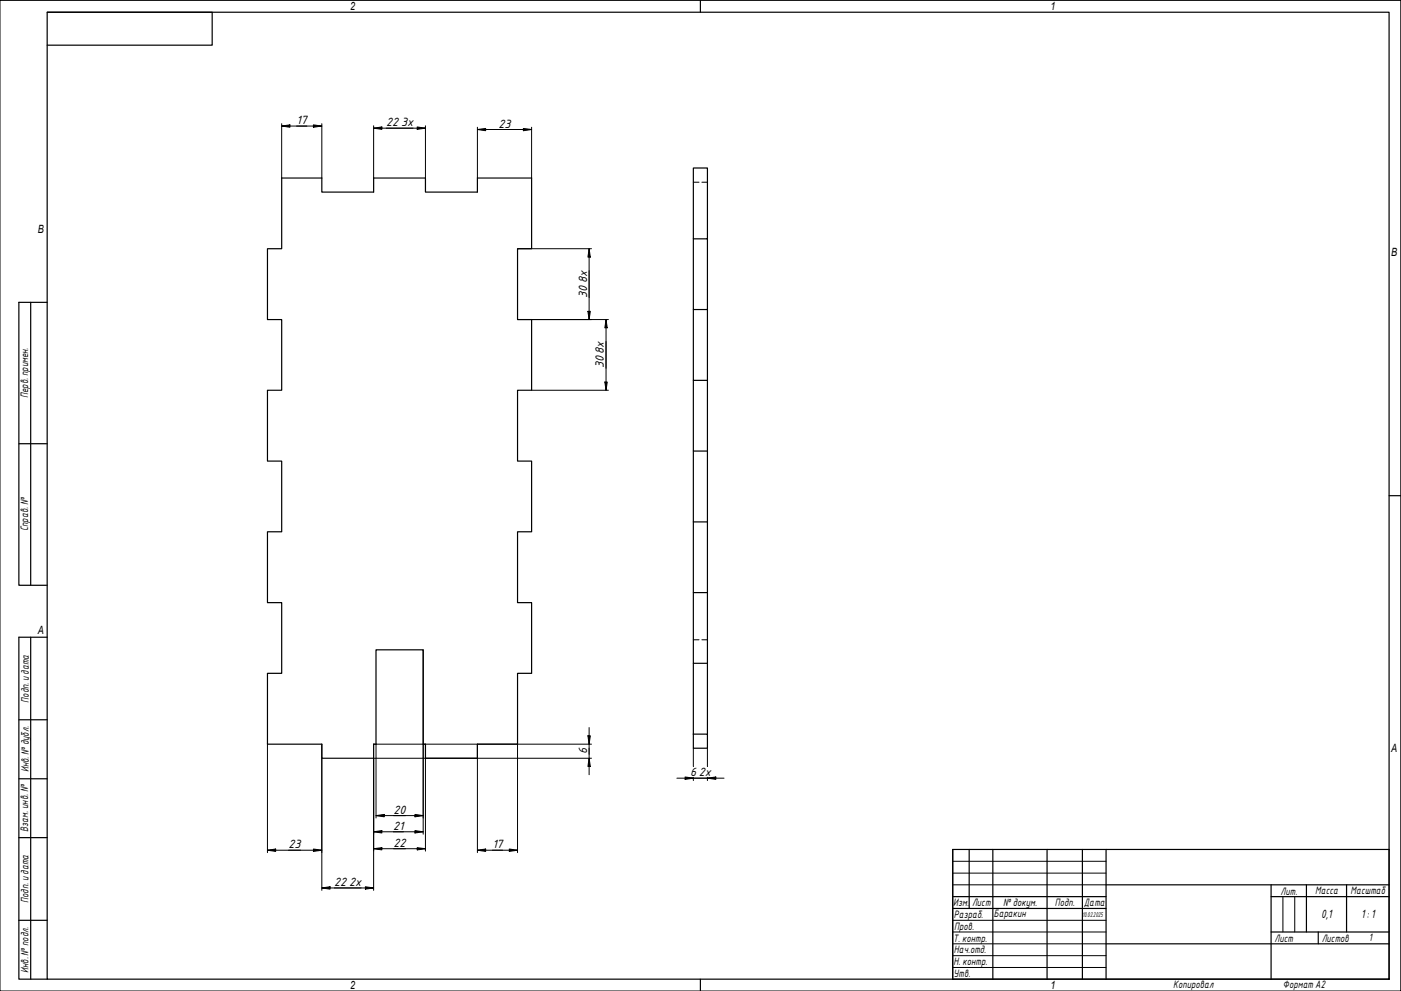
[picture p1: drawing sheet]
<svg xmlns="http://www.w3.org/2000/svg" width="594mm" height="420mm" viewBox="0 0 594 420" stroke-linecap="round" stroke-linejoin="round" font-family="sans-serif">
<path d="M119.4 75.5h17.1v5.9h21.9v-5.9h22v5.9h22v-5.9h23v30h-5.9v30h5.9v30h-5.9v30h5.9v30h-5.9v30h5.9v30h-5.9v30h-17.1v6h-22v-6h-.9v-40h-20.1v40h-1v6h-21.9v-6h-23.1v-30h6v-30h-6v-30h6v-30h-6v-30h6v-30h-6v-30h6zM294 101.3v29.9h6M300 101.3h-6v-30.1h6v240.1M294 131.2v30.1h6M294 161.3v29.9h6M294 191.2v30.1h6M294 221.3v29.9h6M294 251.2v30h6M294 281.2v30.1M294 311.3h6v5.9h-6z" fill="none" stroke="#000" stroke-width=".51"/>
<path d="M294 77.3h2.4M297.6 77.3h2.4M294 271.3h2.4M297.6 271.3h2.4" fill="none" stroke="#000" stroke-width=".42"/>
<g fill="none" stroke="#000" stroke-width=".51">
<path d="M404 360.2h185v54.9h-185zM411 360.2v25M421 360.2v54.9M444 360.2v54.9M459 360.2v54.9M469 375.1h120M469 360.2v54.9M539 375.1v40M554 375.1v20M571 375.1v20M404 380.2h65M404 385.2h65"/>
<path d="M539 395.1h50M539 380.2h50M559 395.1v5.1M469 400.2h120"/>
</g>
<path d="M404 365.2h65M404 370.2h65M404 375.1h65M404 390.2h65M404 395.1h65M544 380.2v14.9M549 380.2v14.9M404 400.2h65M404 405.2h65M404 410.2h65" fill="none" stroke="#000" stroke-width=".42"/>
<path d="M20 5.2h569v409.9h-569zM297 .2v5M589 210.2h5M297 415.1v5.1" fill="none" stroke="#000" stroke-width=".51"/>
<path d="M0 .2h594v420h-594z" fill="none" stroke="#000" stroke-width=".42"/>
<path d="M20 5.2h70v14h-70M13 128.2v119.9M20 128.2h-12v119.9h12M8 188.1h12M13 270.2v144.9M20 270.2h-12v144.9h12M8 305.2h12M8 330.2h12M8 355.1h12M8 390.2h12" fill="none" stroke="#000" stroke-width=".51"/>
<g fill="none" stroke="#000" stroke-width=".42">
<path d="M119.4 53.4l3.5-.5v1.1zM119.4 53.4h17.1M119.4 52.4v23.1M132.9 52.9l3.6 .5-3.6 .6zM136.5 52.4v23.1M158.4 54.3l3.5-.5v1zM158.4 53.3v22.2M158.4 54.3h22M176.9 53.8l3.5 .5-3.5 .5zM180.4 53.3v22.2M202.4 54.9l3.5-.4v.9zM202.4 54.9h23"/>
<path d="M202.4 54v21.5M221.9 54.5l3.5 .4-3.5 .5zM225.4 54v21.5M219.5 105.5h31.3M249.8 105.5l.5 3.5h-1zM249.8 105.5v30M219.5 135.5h38.5M249.3 132h1l-.5 3.5zM257 135.5l.5 3.5h-1zM257 135.5v30M225.4 165.5h32.6M256.5 162h1l-.5 3.5z"/>
<path d="M179.5 275.5v78.2M113.4 315.5v46M136.5 315.5v62M158.4 315.5h92.4M159.4 315.5v31.3M202.4 315.5v46M219.5 315.5v46M249.3 312h1l-.5 3.5zM249.8 308.5v20M294 317.2v7.8M300 317.2v7.8M180.4 321.5v39.3"/>
<path d="M249.8 321.5l.5 3.5h-1zM250.8 321.5h-92.4v56M287 329.9h20M290.5 329.4l3.5 .5-3.5 .5zM294 329.5v1.4M300 329.9l3.5-.5v1zM300 329.5v1.4M132.9 360l3.6 .5-3.6 .5zM158.4 359.8l3.5-.4v.9zM158.4 352.7l3.5-.6v1.1zM158.4 359.8h22M158.4 352.7h21.1"/>
<path d="M159.4 345.8l3.5-.5v1zM159.4 345.8h20.1M176 352.1l3.5 .6-3.5 .5zM176 345.3l3.5 .5-3.5 .5zM176.9 359.4l3.5 .4-3.5 .5zM216 360l3.5 .5-3.5 .5zM113.4 360.5l3.5-.5v1zM113.4 360.5h23.1M136.5 376.5l3.5-.5v1zM136.5 376.5h21.9M154.9 376l3.5 .5-3.5 .5zM202.4 360.5l3.5-.5v1z"/>
<path d="M202.4 360.5h17.1"/>
</g>
<g fill="#000">
<path d="M119.4 53.4l3.5-.5v1.1z" fill-rule="evenodd"/>
<path d="M132.9 52.9l3.6 .5-3.6 .6z" fill-rule="evenodd"/>
<path d="M158.4 54.3l3.5-.5v1z" fill-rule="evenodd"/>
<path d="M176.9 53.8l3.5 .5-3.5 .5z" fill-rule="evenodd"/>
<path d="M202.4 54.9l3.5-.4v.9z" fill-rule="evenodd"/>
<path d="M221.9 54.5l3.5 .4-3.5 .5z" fill-rule="evenodd"/>
<path d="M249.8 105.5l.5 3.5h-1z" fill-rule="evenodd"/>
<path d="M249.3 132h1l-.5 3.5z" fill-rule="evenodd"/>
<path d="M257 135.5l.5 3.5h-1z" fill-rule="evenodd"/>
<path d="M256.5 162h1l-.5 3.5z" fill-rule="evenodd"/>
<path d="M249.3 312h1l-.5 3.5z" fill-rule="evenodd"/>
<path d="M249.8 321.5l.5 3.5h-1z" fill-rule="evenodd"/>
<path d="M290.5 329.4l3.5 .5-3.5 .5z" fill-rule="evenodd"/>
<path d="M300 329.9l3.5-.5v1z" fill-rule="evenodd"/>
<path d="M113.4 360.5l3.5-.5v1z" fill-rule="evenodd"/>
<path d="M158.4 359.8l3.5-.4v.9z" fill-rule="evenodd"/>
<path d="M158.4 352.7l3.5-.6v1.1z" fill-rule="evenodd"/>
<path d="M159.4 345.8l3.5-.5v1z" fill-rule="evenodd"/>
<path d="M176 352.1l3.5 .6-3.5 .5z" fill-rule="evenodd"/>
<path d="M176 345.3l3.5 .5-3.5 .5z" fill-rule="evenodd"/>
<path d="M202.4 360.5l3.5-.5v1z" fill-rule="evenodd"/>
<path d="M132.9 360l3.6 .5-3.6 .5z" fill-rule="evenodd"/>
<path d="M136.5 376.5l3.5-.5v1z" fill-rule="evenodd"/>
<path d="M154.9 376l3.5 .5-3.5 .5z" fill-rule="evenodd"/>
<path d="M176.9 359.4l3.5 .4-3.5 .5z" fill-rule="evenodd"/>
<path d="M216 360l3.5 .5-3.5 .5z" fill-rule="evenodd"/>
</g>
<g font-size="4.9">
<text x="125.7" y="52.5">17</text>
<text x="163.8" y="53.4">22</text>
<text x="170.1" y="53.4">3x</text>
<text x="211.4" y="54.1">23</text>
<text x="248.9" y="119.9" transform="rotate(-90 248.9 119.9)">8x</text>
<text x="248.9" y="126.2" transform="rotate(-90 248.9 126.2)">30</text>
<text x="256.1" y="149.9" transform="rotate(-90 256.1 149.9)">8x</text>
<text x="256.1" y="156.1" transform="rotate(-90 256.1 156.1)">30</text>
<text x="248.9" y="319.8" transform="rotate(-90 248.9 319.8)">6</text>
<text x="292.6" y="329">6</text>
<text x="296.4" y="329">2x</text>
<text x="166.9" y="344.9">20</text>
<text x="166.8" y="351.8">21</text>
<text x="122.4" y="359.6">23</text>
<text x="166.9" y="359">22</text>
<text x="208.8" y="359.6">17</text>
<text x="141.7" y="375.6">22</text>
<text x="148" y="375.6">2x</text>
<text x="560.2" y="389">0,1</text>
<text x="577.2" y="389.3">1: 1</text>
</g>
<g font-size="4.8">
<text x="148.5" y="4.2">2</text>
<text x="445.5" y="4.2">1</text>
<text x="16" y="98.7">B</text>
<text x="590" y="108.6">B</text>
<text x="16" y="268.6">A</text>
<text x="590" y="318.7">A</text>
<text x="148.5" y="419.1">2</text>
<text x="445.5" y="419.1">1</text>
</g>
<g font-size="4.4">
<text x="11.9" y="168.8" transform="rotate(-90 11.9 168.8)">Перв. примен.</text>
<text x="12" y="225.3" transform="rotate(-90 12 225.3)">Справ. №</text>
<text x="12.2" y="297.9" transform="rotate(-90 12.2 297.9)">Подп. идата</text>
<text x="12.2" y="327.4" transform="rotate(-90 12.2 327.4)">Инв. №дубл.</text>
<text x="12" y="352.6" transform="rotate(-90 12 352.6)">Взам. инв. №</text>
<text x="12.1" y="382.9" transform="rotate(-90 12.1 382.9)">Подп. идата</text>
<text x="543" y="379.3">Лит.</text>
<text x="557.7" y="379.2">Масса</text>
<text x="572.6" y="379.2">Масштаб</text>
<text x="404.2" y="384.2">Изм.</text>
<text x="404.5" y="389.2">Разраб.</text>
<text x="412.2" y="384.2">Лист</text>
<text x="421.4" y="388.8">Баракин</text>
<text x="425.4" y="384.1">№докум.</text>
<text x="447.4" y="384.3">Подп.</text>
<text x="459.5" y="384.3">Дата</text>
<text x="404.6" y="394.2">Пров.</text>
<text x="404.2" y="399.3">Т. контр.</text>
<text x="540.4" y="399.3">Лист</text>
<text x="560.5" y="399.3">Листов</text>
<text x="580.4" y="399.1">1</text>
<text x="404.5" y="404.2">Нач.отд.</text>
<text x="12.1" y="412.5" transform="rotate(-90 12.1 412.5)">Инв. №подл.</text>
<text x="404.4" y="409.2">Н. контр.</text>
<text x="404.4" y="414.3">Утв.</text>
<text x="497.5" y="418.9">Копировал</text>
<text x="544" y="418.8">Формат A2</text>
</g>
<text font-size="2.8" x="459" y="388.7">10.02.2025</text>
</svg>
